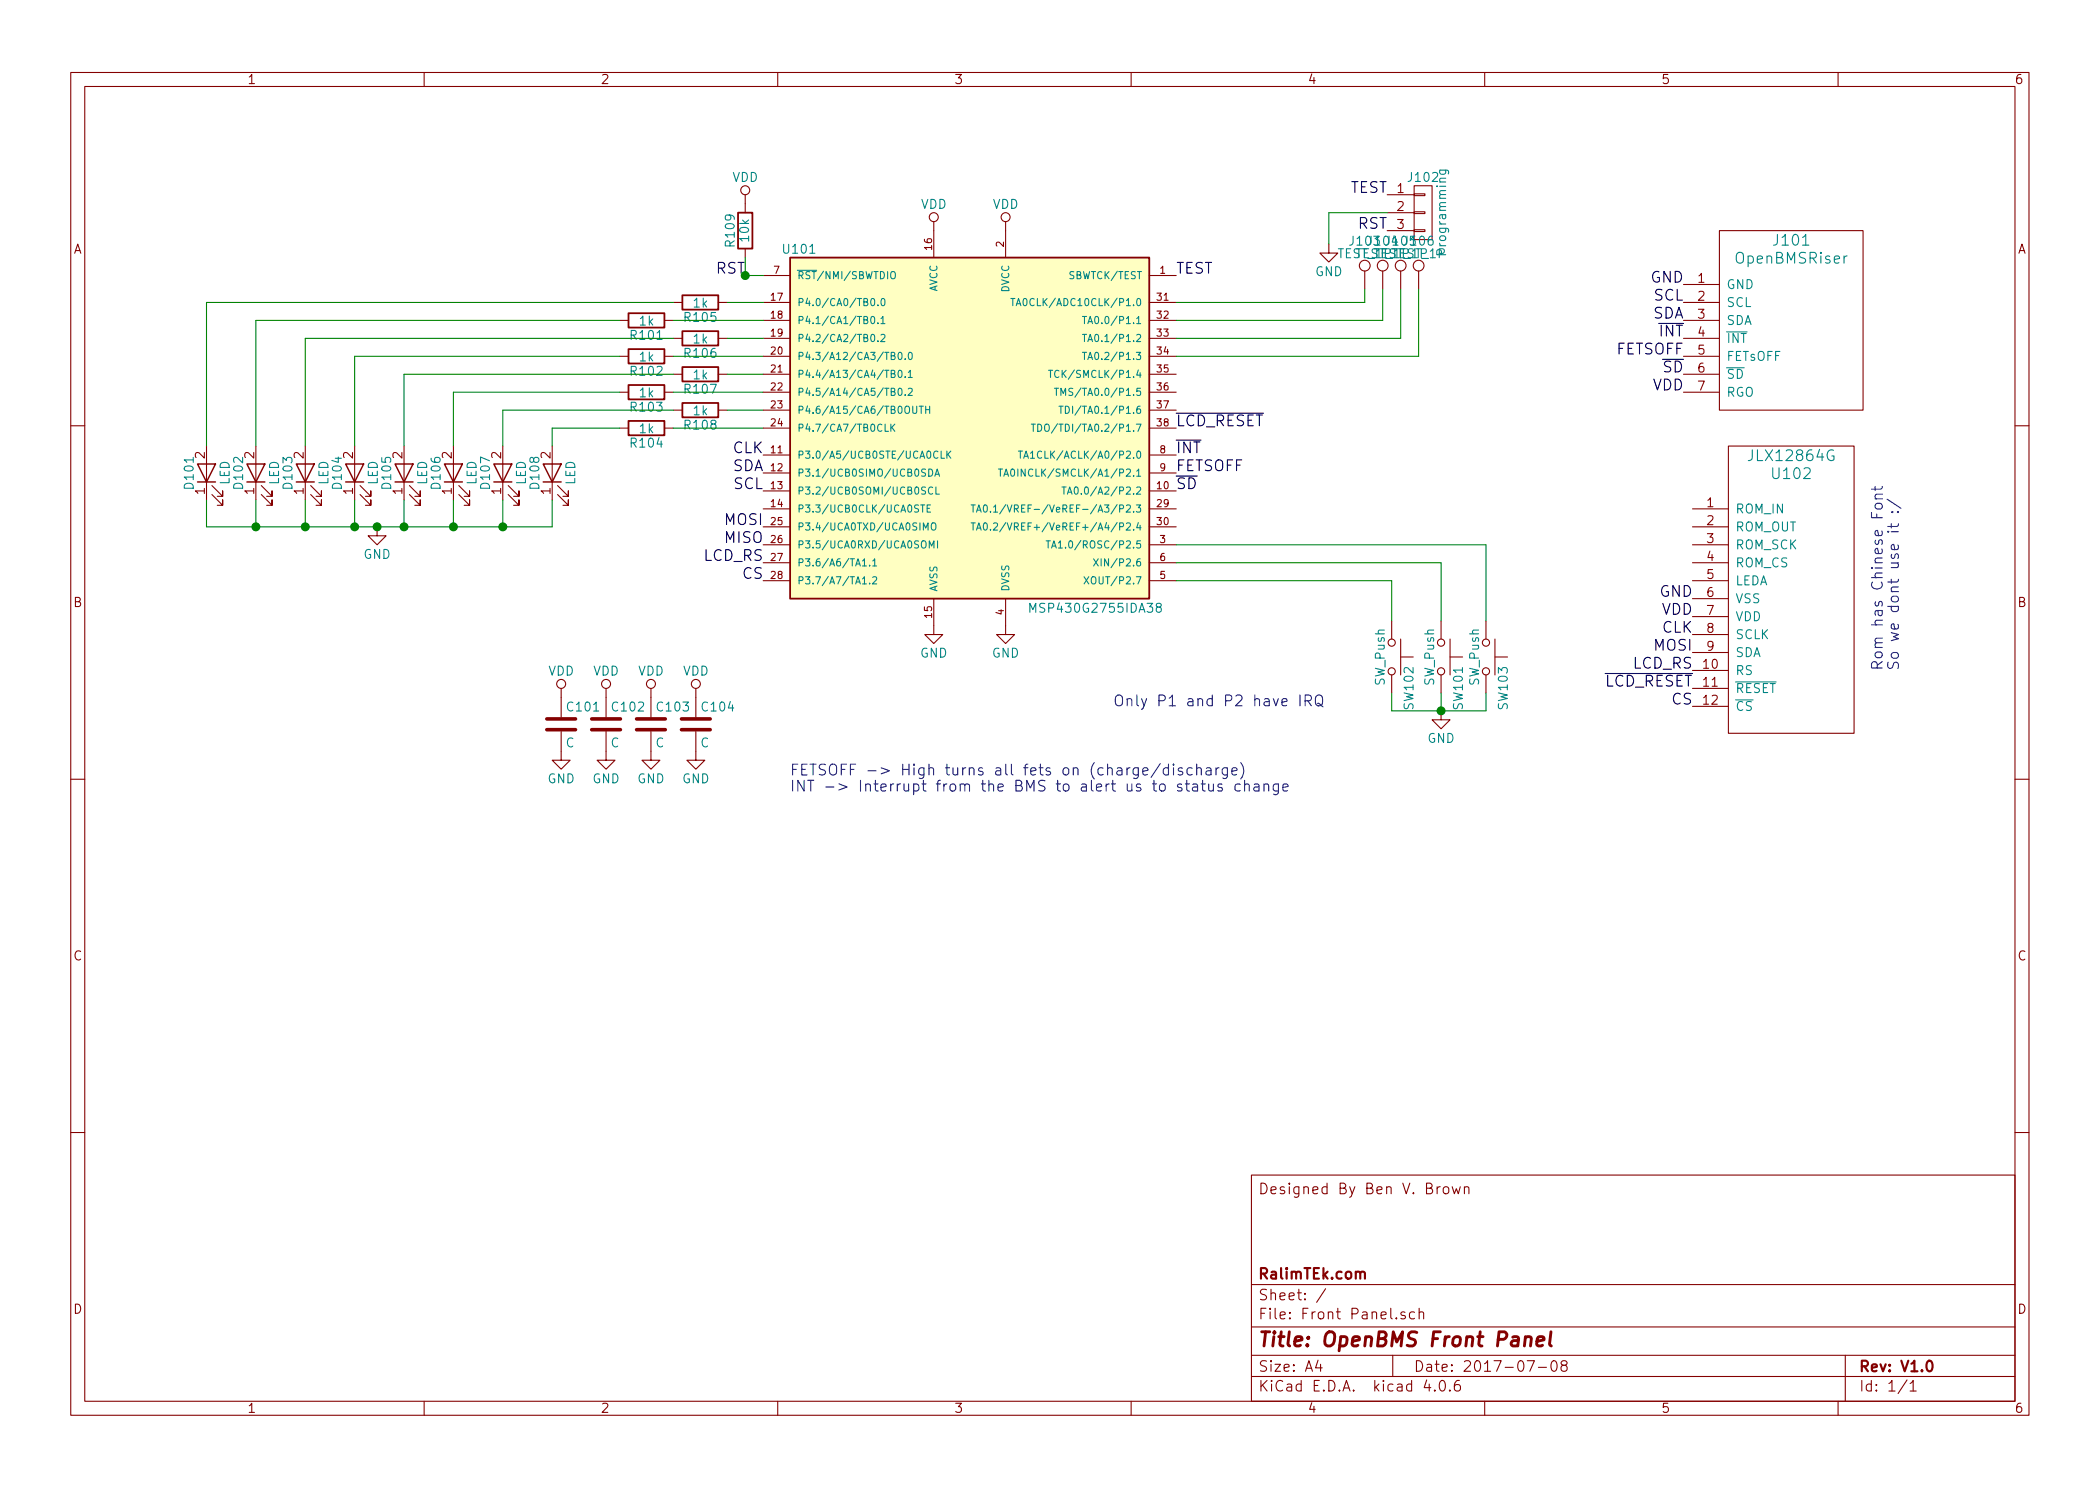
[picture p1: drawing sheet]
EESchema Schematic File Version 2
LIBS:power
LIBS:device
LIBS:transistors
LIBS:conn
LIBS:linear
LIBS:regul
LIBS:interface
LIBS:display
LIBS:opto
LIBS:contrib
LIBS:msp430
LIBS:switches
LIBS:Front Panel-cache
EELAYER 25 0
EELAYER END
$Descr A4 11693 8268
encoding utf-8
Sheet 1 1
Title "OpenBMS Front Panel"
Date "2017-07-08"
Rev "V1.0"
Comp "RalimTEk.com"
Comment1 ""
Comment2 ""
Comment3 ""
Comment4 "Designed By Ben V. Brown"
$EndDescr
$Comp
L MSP430G2755IDA38 U101
U 1 1
P 5400 2375
F 0 "U101" H 4450 3375 50  0000 C CNN
F 1 "MSP430G2755IDA38" H 6100 1375 50  0000 C CNN
F 2 "Housings_SSOP:TSSOP-38_4.4x9.7mm_Pitch0.5mm" H 4500 1375 50  0001 C CIN
F 3 "" H 5400 2375 50  0001 C CNN
	1    5400 2375
	1    0    0    -1  
$EndComp
$Comp
L VDD #PWR01
U 1 1
P 5600 1275
F 0 "#PWR01" H 5600 1125 50  0001 C CNN
F 1 "VDD" H 5600 1425 50  0000 C CNN
F 2 "" H 5600 1275 50  0001 C CNN
F 3 "" H 5600 1275 50  0001 C CNN
	1    5600 1275
	1    0    0    -1  
$EndComp
$Comp
L VDD #PWR02
U 1 1
P 5200 1275
F 0 "#PWR02" H 5200 1125 50  0001 C CNN
F 1 "VDD" H 5200 1425 50  0000 C CNN
F 2 "" H 5200 1275 50  0001 C CNN
F 3 "" H 5200 1275 50  0001 C CNN
	1    5200 1275
	1    0    0    -1  
$EndComp
$Comp
L GND #PWR03
U 1 1
P 5600 3475
F 0 "#PWR03" H 5600 3225 50  0001 C CNN
F 1 "GND" H 5600 3325 50  0000 C CNN
F 2 "" H 5600 3475 50  0001 C CNN
F 3 "" H 5600 3475 50  0001 C CNN
	1    5600 3475
	1    0    0    -1  
$EndComp
$Comp
L GND #PWR04
U 1 1
P 5200 3475
F 0 "#PWR04" H 5200 3225 50  0001 C CNN
F 1 "GND" H 5200 3325 50  0000 C CNN
F 2 "" H 5200 3475 50  0001 C CNN
F 3 "" H 5200 3475 50  0001 C CNN
	1    5200 3475
	1    0    0    -1  
$EndComp
$Comp
L OpenBMSRiser J101
U 1 1
P 9975 1325
F 0 "J101" H 9975 1325 60  0000 C CNN
F 1 "OpenBMSRiser" H 9975 1225 60  0000 C CNN
F 2 "BMSFootprints:OpenBMSRiser" H 9975 1325 60  0001 C CNN
F 3 "" H 9975 1325 60  0001 C CNN
	1    9975 1325
	1    0    0    -1  
$EndComp
Text Label 9375 1575 2    60   ~ 0
GND
Text Label 9375 2175 2    60   ~ 0
VDD
Text Label 9375 2075 2    60   ~ 0
~SD
Text Label 9375 1975 2    60   ~ 0
FETSOFF
Text Label 9375 1875 2    60   ~ 0
~INT
Text Label 9375 1775 2    60   ~ 0
SDA
Text Label 9375 1675 2    60   ~ 0
SCL
Text Label 4250 2625 2    60   ~ 0
SDA
Text Label 4250 2725 2    60   ~ 0
SCL
Text Label 4250 2925 2    60   ~ 0
MOSI
Text Label 4250 3025 2    60   ~ 0
MISO
$Comp
L LED D105
U 1 1
P 2250 2625
F 0 "D105" H 2250 2725 50  0000 C CNN
F 1 "LED" H 2250 2525 50  0000 C CNN
F 2 "LEDs:LED_0805" H 2250 2625 50  0001 C CNN
F 3 "" H 2250 2625 50  0001 C CNN
	1    2250 2625
	0    -1   -1   0   
$EndComp
$Comp
L R R105
U 1 1
P 3900 1675
F 0 "R105" V 3980 1675 50  0000 C CNN
F 1 "1k" V 3900 1675 50  0000 C CNN
F 2 "Resistors_SMD:R_0603" V 3830 1675 50  0001 C CNN
F 3 "" H 3900 1675 50  0001 C CNN
	1    3900 1675
	0    1    1    0   
$EndComp
$Comp
L R R101
U 1 1
P 3600 1775
F 0 "R101" V 3680 1775 50  0000 C CNN
F 1 "1k" V 3600 1775 50  0000 C CNN
F 2 "Resistors_SMD:R_0603" V 3530 1775 50  0001 C CNN
F 3 "" H 3600 1775 50  0001 C CNN
	1    3600 1775
	0    1    1    0   
$EndComp
$Comp
L R R106
U 1 1
P 3900 1875
F 0 "R106" V 3980 1875 50  0000 C CNN
F 1 "1k" V 3900 1875 50  0000 C CNN
F 2 "Resistors_SMD:R_0603" V 3830 1875 50  0001 C CNN
F 3 "" H 3900 1875 50  0001 C CNN
	1    3900 1875
	0    1    1    0   
$EndComp
$Comp
L R R102
U 1 1
P 3600 1975
F 0 "R102" V 3680 1975 50  0000 C CNN
F 1 "1k" V 3600 1975 50  0000 C CNN
F 2 "Resistors_SMD:R_0603" V 3530 1975 50  0001 C CNN
F 3 "" H 3600 1975 50  0001 C CNN
	1    3600 1975
	0    1    1    0   
$EndComp
$Comp
L R R107
U 1 1
P 3900 2075
F 0 "R107" V 3980 2075 50  0000 C CNN
F 1 "1k" V 3900 2075 50  0000 C CNN
F 2 "Resistors_SMD:R_0603" V 3830 2075 50  0001 C CNN
F 3 "" H 3900 2075 50  0001 C CNN
	1    3900 2075
	0    1    1    0   
$EndComp
$Comp
L R R103
U 1 1
P 3600 2175
F 0 "R103" V 3680 2175 50  0000 C CNN
F 1 "1k" V 3600 2175 50  0000 C CNN
F 2 "Resistors_SMD:R_0603" V 3530 2175 50  0001 C CNN
F 3 "" H 3600 2175 50  0001 C CNN
	1    3600 2175
	0    1    1    0   
$EndComp
$Comp
L R R108
U 1 1
P 3900 2275
F 0 "R108" V 3980 2275 50  0000 C CNN
F 1 "1k" V 3900 2275 50  0000 C CNN
F 2 "Resistors_SMD:R_0603" V 3830 2275 50  0001 C CNN
F 3 "" H 3900 2275 50  0001 C CNN
	1    3900 2275
	0    1    1    0   
$EndComp
$Comp
L R R104
U 1 1
P 3600 2375
F 0 "R104" V 3680 2375 50  0000 C CNN
F 1 "1k" V 3600 2375 50  0000 C CNN
F 2 "Resistors_SMD:R_0603" V 3530 2375 50  0001 C CNN
F 3 "" H 3600 2375 50  0001 C CNN
	1    3600 2375
	0    1    1    0   
$EndComp
$Comp
L LED D106
U 1 1
P 2525 2625
F 0 "D106" H 2525 2725 50  0000 C CNN
F 1 "LED" H 2525 2525 50  0000 C CNN
F 2 "LEDs:LED_0805" H 2525 2625 50  0001 C CNN
F 3 "" H 2525 2625 50  0001 C CNN
	1    2525 2625
	0    -1   -1   0   
$EndComp
$Comp
L LED D107
U 1 1
P 2800 2625
F 0 "D107" H 2800 2725 50  0000 C CNN
F 1 "LED" H 2800 2525 50  0000 C CNN
F 2 "LEDs:LED_0805" H 2800 2625 50  0001 C CNN
F 3 "" H 2800 2625 50  0001 C CNN
	1    2800 2625
	0    -1   -1   0   
$EndComp
$Comp
L LED D108
U 1 1
P 3075 2625
F 0 "D108" H 3075 2725 50  0000 C CNN
F 1 "LED" H 3075 2525 50  0000 C CNN
F 2 "LEDs:LED_0805" H 3075 2625 50  0001 C CNN
F 3 "" H 3075 2625 50  0001 C CNN
	1    3075 2625
	0    -1   -1   0   
$EndComp
$Comp
L LED D101
U 1 1
P 1150 2625
F 0 "D101" H 1150 2725 50  0000 C CNN
F 1 "LED" H 1150 2525 50  0000 C CNN
F 2 "LEDs:LED_0805" H 1150 2625 50  0001 C CNN
F 3 "" H 1150 2625 50  0001 C CNN
	1    1150 2625
	0    -1   -1   0   
$EndComp
$Comp
L LED D102
U 1 1
P 1425 2625
F 0 "D102" H 1425 2725 50  0000 C CNN
F 1 "LED" H 1425 2525 50  0000 C CNN
F 2 "LEDs:LED_0805" H 1425 2625 50  0001 C CNN
F 3 "" H 1425 2625 50  0001 C CNN
	1    1425 2625
	0    -1   -1   0   
$EndComp
$Comp
L LED D103
U 1 1
P 1700 2625
F 0 "D103" H 1700 2725 50  0000 C CNN
F 1 "LED" H 1700 2525 50  0000 C CNN
F 2 "LEDs:LED_0805" H 1700 2625 50  0001 C CNN
F 3 "" H 1700 2625 50  0001 C CNN
	1    1700 2625
	0    -1   -1   0   
$EndComp
$Comp
L LED D104
U 1 1
P 1975 2625
F 0 "D104" H 1975 2725 50  0000 C CNN
F 1 "LED" H 1975 2525 50  0000 C CNN
F 2 "LEDs:LED_0805" H 1975 2625 50  0001 C CNN
F 3 "" H 1975 2625 50  0001 C CNN
	1    1975 2625
	0    -1   -1   0   
$EndComp
$Comp
L GND #PWR05
U 1 1
P 2100 2925
F 0 "#PWR05" H 2100 2675 50  0001 C CNN
F 1 "GND" H 2100 2775 50  0000 C CNN
F 2 "" H 2100 2925 50  0001 C CNN
F 3 "" H 2100 2925 50  0001 C CNN
	1    2100 2925
	1    0    0    -1  
$EndComp
$Comp
L R R109
U 1 1
P 4150 1275
F 0 "R109" V 4230 1275 50  0000 C CNN
F 1 "10k" V 4150 1275 50  0000 C CNN
F 2 "Resistors_SMD:R_0603" V 4080 1275 50  0001 C CNN
F 3 "" H 4150 1275 50  0001 C CNN
	1    4150 1275
	-1   0    0    1   
$EndComp
$Comp
L VDD #PWR06
U 1 1
P 4150 1125
F 0 "#PWR06" H 4150 975 50  0001 C CNN
F 1 "VDD" H 4150 1275 50  0000 C CNN
F 2 "" H 4150 1125 50  0001 C CNN
F 3 "" H 4150 1125 50  0001 C CNN
	1    4150 1125
	1    0    0    -1  
$EndComp
Text Label 4250 3225 2    60   ~ 0
CS
$Comp
L JLX12864G U102
U 1 1
P 9975 3375
F 0 "U102" H 9975 4125 60  0000 C CNN
F 1 "JLX12864G" H 9975 4225 60  0000 C CNN
F 2 "BMSFootprints:JLX12864G" H 9975 4075 60  0001 C CNN
F 3 "" H 9975 4075 60  0001 C CNN
	1    9975 3375
	1    0    0    -1  
$EndComp
Text Label 9425 3325 2    60   ~ 0
GND
Text Label 9425 3425 2    60   ~ 0
VDD
Text Label 9425 3525 2    60   ~ 0
CLK
Text Label 9425 3625 2    60   ~ 0
MOSI
Text Label 9425 3925 2    60   ~ 0
CS
Text Label 9425 3725 2    60   ~ 0
LCD_RS
Text Label 4250 3125 2    60   ~ 0
LCD_RS
$Comp
L SW_Push SW101
U 1 1
P 8025 3650
F 0 "SW101" H 8075 3750 50  0000 L CNN
F 1 "SW_Push" H 8025 3590 50  0000 C CNN
F 2 "Buttons_Switches_SMD:SW_SPST_TL3342" H 8025 3850 50  0001 C CNN
F 3 "" H 8025 3850 50  0001 C CNN
	1    8025 3650
	0    1    1    0   
$EndComp
$Comp
L SW_Push SW102
U 1 1
P 7750 3650
F 0 "SW102" H 7800 3750 50  0000 L CNN
F 1 "SW_Push" H 7750 3590 50  0000 C CNN
F 2 "Buttons_Switches_SMD:SW_SPST_TL3342" H 7750 3850 50  0001 C CNN
F 3 "" H 7750 3850 50  0001 C CNN
	1    7750 3650
	0    1    1    0   
$EndComp
$Comp
L SW_Push SW103
U 1 1
P 8275 3650
F 0 "SW103" H 8325 3750 50  0000 L CNN
F 1 "SW_Push" H 8275 3590 50  0000 C CNN
F 2 "Buttons_Switches_SMD:SW_SPST_TL3342" H 8275 3850 50  0001 C CNN
F 3 "" H 8275 3850 50  0001 C CNN
	1    8275 3650
	0    1    1    0   
$EndComp
$Comp
L GND #PWR07
U 1 1
P 8025 3950
F 0 "#PWR07" H 8025 3700 50  0001 C CNN
F 1 "GND" H 8025 3800 50  0000 C CNN
F 2 "" H 8025 3950 50  0001 C CNN
F 3 "" H 8025 3950 50  0001 C CNN
	1    8025 3950
	1    0    0    -1  
$EndComp
Text Notes 10575 3725 1    60   ~ 0
Rom has Chinese Font\nSo we dont use it :/
$Comp
L CONN_01X03 J102
U 1 1
P 7925 1175
F 0 "J102" H 7925 1375 50  0000 C CNN
F 1 "Programming" V 8025 1175 50  0000 C CNN
F 2 "Pin_Headers:Pin_Header_Angled_1x03_Pitch2.54mm" H 7925 1175 50  0001 C CNN
F 3 "" H 7925 1175 50  0001 C CNN
	1    7925 1175
	1    0    0    -1  
$EndComp
Text Label 4150 1525 2    60   ~ 0
RST
Text Label 6550 1525 0    60   ~ 0
TEST
Text Label 7725 1075 2    60   ~ 0
TEST
Text Label 7725 1275 2    60   ~ 0
RST
$Comp
L GND #PWR08
U 1 1
P 7400 1350
F 0 "#PWR08" H 7400 1100 50  0001 C CNN
F 1 "GND" H 7400 1200 50  0000 C CNN
F 2 "" H 7400 1350 50  0001 C CNN
F 3 "" H 7400 1350 50  0001 C CNN
	1    7400 1350
	1    0    0    -1  
$EndComp
Text Notes 6200 3925 0    60   ~ 0
Only P1 and P2 have IRQ
Text Label 6550 2725 0    60   ~ 0
~SD
Text Label 6550 2625 0    60   ~ 0
FETSOFF
Text Label 6550 2525 0    60   ~ 0
~INT
Text Notes 4400 4400 0    60   ~ 0
FETSOFF -> High turns all fets on (charge/discharge)\nINT -> Interrupt from the BMS to alert us to status change\n
Text Label 4250 2525 2    60   ~ 0
CLK
Text Label 9425 3825 2    60   ~ 0
~LCD_RESET
Text Label 6550 2375 0    60   ~ 0
~LCD_RESET
$Comp
L C C101
U 1 1
P 3125 4025
F 0 "C101" H 3150 4125 50  0000 L CNN
F 1 "C" H 3150 3925 50  0000 L CNN
F 2 "Capacitors_SMD:C_0603" H 3163 3875 50  0001 C CNN
F 3 "" H 3125 4025 50  0001 C CNN
	1    3125 4025
	1    0    0    -1  
$EndComp
$Comp
L VDD #PWR09
U 1 1
P 3125 3875
F 0 "#PWR09" H 3125 3725 50  0001 C CNN
F 1 "VDD" H 3125 4025 50  0000 C CNN
F 2 "" H 3125 3875 50  0001 C CNN
F 3 "" H 3125 3875 50  0001 C CNN
	1    3125 3875
	1    0    0    -1  
$EndComp
$Comp
L GND #PWR010
U 1 1
P 3125 4175
F 0 "#PWR010" H 3125 3925 50  0001 C CNN
F 1 "GND" H 3125 4025 50  0000 C CNN
F 2 "" H 3125 4175 50  0001 C CNN
F 3 "" H 3125 4175 50  0001 C CNN
	1    3125 4175
	1    0    0    -1  
$EndComp
$Comp
L C C102
U 1 1
P 3375 4025
F 0 "C102" H 3400 4125 50  0000 L CNN
F 1 "C" H 3400 3925 50  0000 L CNN
F 2 "Capacitors_SMD:C_0603" H 3413 3875 50  0001 C CNN
F 3 "" H 3375 4025 50  0001 C CNN
	1    3375 4025
	1    0    0    -1  
$EndComp
$Comp
L VDD #PWR011
U 1 1
P 3375 3875
F 0 "#PWR011" H 3375 3725 50  0001 C CNN
F 1 "VDD" H 3375 4025 50  0000 C CNN
F 2 "" H 3375 3875 50  0001 C CNN
F 3 "" H 3375 3875 50  0001 C CNN
	1    3375 3875
	1    0    0    -1  
$EndComp
$Comp
L GND #PWR012
U 1 1
P 3375 4175
F 0 "#PWR012" H 3375 3925 50  0001 C CNN
F 1 "GND" H 3375 4025 50  0000 C CNN
F 2 "" H 3375 4175 50  0001 C CNN
F 3 "" H 3375 4175 50  0001 C CNN
	1    3375 4175
	1    0    0    -1  
$EndComp
$Comp
L C C103
U 1 1
P 3625 4025
F 0 "C103" H 3650 4125 50  0000 L CNN
F 1 "C" H 3650 3925 50  0000 L CNN
F 2 "Capacitors_SMD:C_0603" H 3663 3875 50  0001 C CNN
F 3 "" H 3625 4025 50  0001 C CNN
	1    3625 4025
	1    0    0    -1  
$EndComp
$Comp
L VDD #PWR013
U 1 1
P 3625 3875
F 0 "#PWR013" H 3625 3725 50  0001 C CNN
F 1 "VDD" H 3625 4025 50  0000 C CNN
F 2 "" H 3625 3875 50  0001 C CNN
F 3 "" H 3625 3875 50  0001 C CNN
	1    3625 3875
	1    0    0    -1  
$EndComp
$Comp
L GND #PWR014
U 1 1
P 3625 4175
F 0 "#PWR014" H 3625 3925 50  0001 C CNN
F 1 "GND" H 3625 4025 50  0000 C CNN
F 2 "" H 3625 4175 50  0001 C CNN
F 3 "" H 3625 4175 50  0001 C CNN
	1    3625 4175
	1    0    0    -1  
$EndComp
$Comp
L C C104
U 1 1
P 3875 4025
F 0 "C104" H 3900 4125 50  0000 L CNN
F 1 "C" H 3900 3925 50  0000 L CNN
F 2 "Capacitors_SMD:C_0603" H 3913 3875 50  0001 C CNN
F 3 "" H 3875 4025 50  0001 C CNN
	1    3875 4025
	1    0    0    -1  
$EndComp
$Comp
L VDD #PWR015
U 1 1
P 3875 3875
F 0 "#PWR015" H 3875 3725 50  0001 C CNN
F 1 "VDD" H 3875 4025 50  0000 C CNN
F 2 "" H 3875 3875 50  0001 C CNN
F 3 "" H 3875 3875 50  0001 C CNN
	1    3875 3875
	1    0    0    -1  
$EndComp
$Comp
L GND #PWR016
U 1 1
P 3875 4175
F 0 "#PWR016" H 3875 3925 50  0001 C CNN
F 1 "GND" H 3875 4025 50  0000 C CNN
F 2 "" H 3875 4175 50  0001 C CNN
F 3 "" H 3875 4175 50  0001 C CNN
	1    3875 4175
	1    0    0    -1  
$EndComp
$Comp
L TEST_1P J103
U 1 1
P 7600 1600
F 0 "J103" H 7600 1870 50  0000 C CNN
F 1 "TEST_1P" H 7600 1800 50  0000 C CNN
F 2 "conn-test:TEST-SMD-SMALL" H 7800 1600 50  0001 C CNN
F 3 "" H 7800 1600 50  0001 C CNN
	1    7600 1600
	1    0    0    -1  
$EndComp
$Comp
L TEST_1P J104
U 1 1
P 7700 1600
F 0 "J104" H 7700 1870 50  0000 C CNN
F 1 "TEST_1P" H 7700 1800 50  0000 C CNN
F 2 "conn-test:TEST-SMD-SMALL" H 7900 1600 50  0001 C CNN
F 3 "" H 7900 1600 50  0001 C CNN
	1    7700 1600
	1    0    0    -1  
$EndComp
$Comp
L TEST_1P J105
U 1 1
P 7800 1600
F 0 "J105" H 7800 1870 50  0000 C CNN
F 1 "TEST_1P" H 7800 1800 50  0000 C CNN
F 2 "conn-test:TEST-SMD-SMALL" H 8000 1600 50  0001 C CNN
F 3 "" H 8000 1600 50  0001 C CNN
	1    7800 1600
	1    0    0    -1  
$EndComp
$Comp
L TEST_1P J106
U 1 1
P 7900 1600
F 0 "J106" H 7900 1870 50  0000 C CNN
F 1 "TEST_1P" H 7900 1800 50  0000 C CNN
F 2 "conn-test:TEST-SMD-SMALL" H 8100 1600 50  0001 C CNN
F 3 "" H 8100 1600 50  0001 C CNN
	1    7900 1600
	1    0    0    -1  
$EndComp
Wire Wire Line
	3750 2375 4250 2375
Wire Wire Line
	4050 2275 4250 2275
Wire Wire Line
	4250 2175 3750 2175
Wire Wire Line
	3750 1975 4250 1975
Wire Wire Line
	4250 2075 4050 2075
Wire Wire Line
	4050 1875 4250 1875
Wire Wire Line
	4250 1775 3750 1775
Wire Wire Line
	4050 1675 4250 1675
Wire Wire Line
	3450 2375 3075 2375
Wire Wire Line
	3075 2375 3075 2475
Wire Wire Line
	3750 2275 2800 2275
Wire Wire Line
	2800 2275 2800 2475
Wire Wire Line
	3450 2175 2525 2175
Wire Wire Line
	2525 2175 2525 2475
Wire Wire Line
	3750 2075 2250 2075
Wire Wire Line
	2250 2075 2250 2475
Wire Wire Line
	3450 1975 1975 1975
Wire Wire Line
	1975 1975 1975 2475
Wire Wire Line
	3750 1875 1700 1875
Wire Wire Line
	1700 1875 1700 2475
Wire Wire Line
	1425 1775 1425 2475
Wire Wire Line
	3750 1675 1150 1675
Wire Wire Line
	1150 1675 1150 2475
Wire Wire Line
	3450 1775 1425 1775
Wire Wire Line
	1150 2775 1150 2925
Wire Wire Line
	1150 2925 3075 2925
Wire Wire Line
	3075 2925 3075 2775
Wire Wire Line
	2800 2775 2800 2925
Connection ~ 2800 2925
Wire Wire Line
	2525 2775 2525 2925
Connection ~ 2525 2925
Wire Wire Line
	2250 2775 2250 2925
Connection ~ 2250 2925
Wire Wire Line
	1975 2775 1975 2925
Connection ~ 1975 2925
Wire Wire Line
	1700 2775 1700 2925
Connection ~ 1700 2925
Wire Wire Line
	1425 2775 1425 2925
Connection ~ 1425 2925
Connection ~ 2100 2925
Wire Wire Line
	4250 1525 4150 1525
Wire Wire Line
	4150 1525 4150 1425
Wire Wire Line
	7750 3850 7750 3950
Wire Wire Line
	7750 3950 8275 3950
Wire Wire Line
	8275 3950 8275 3850
Wire Wire Line
	8025 3850 8025 3950
Connection ~ 8025 3950
Connection ~ 4150 1525
Wire Wire Line
	7725 1175 7400 1175
Wire Wire Line
	7400 1175 7400 1350
Wire Wire Line
	6550 3225 7750 3225
Wire Wire Line
	7750 3225 7750 3450
Wire Wire Line
	6550 3125 8025 3125
Wire Wire Line
	8025 3125 8025 3450
Wire Wire Line
	6550 3025 8275 3025
Wire Wire Line
	8275 3025 8275 3450
Wire Wire Line
	6550 1675 7600 1675
Wire Wire Line
	7600 1675 7600 1600
Wire Wire Line
	6550 1775 7700 1775
Wire Wire Line
	7700 1775 7700 1600
Wire Wire Line
	6550 1875 7800 1875
Wire Wire Line
	7800 1875 7800 1600
Wire Wire Line
	6550 1975 7900 1975
Wire Wire Line
	7900 1975 7900 1600
$EndSCHEMATC
